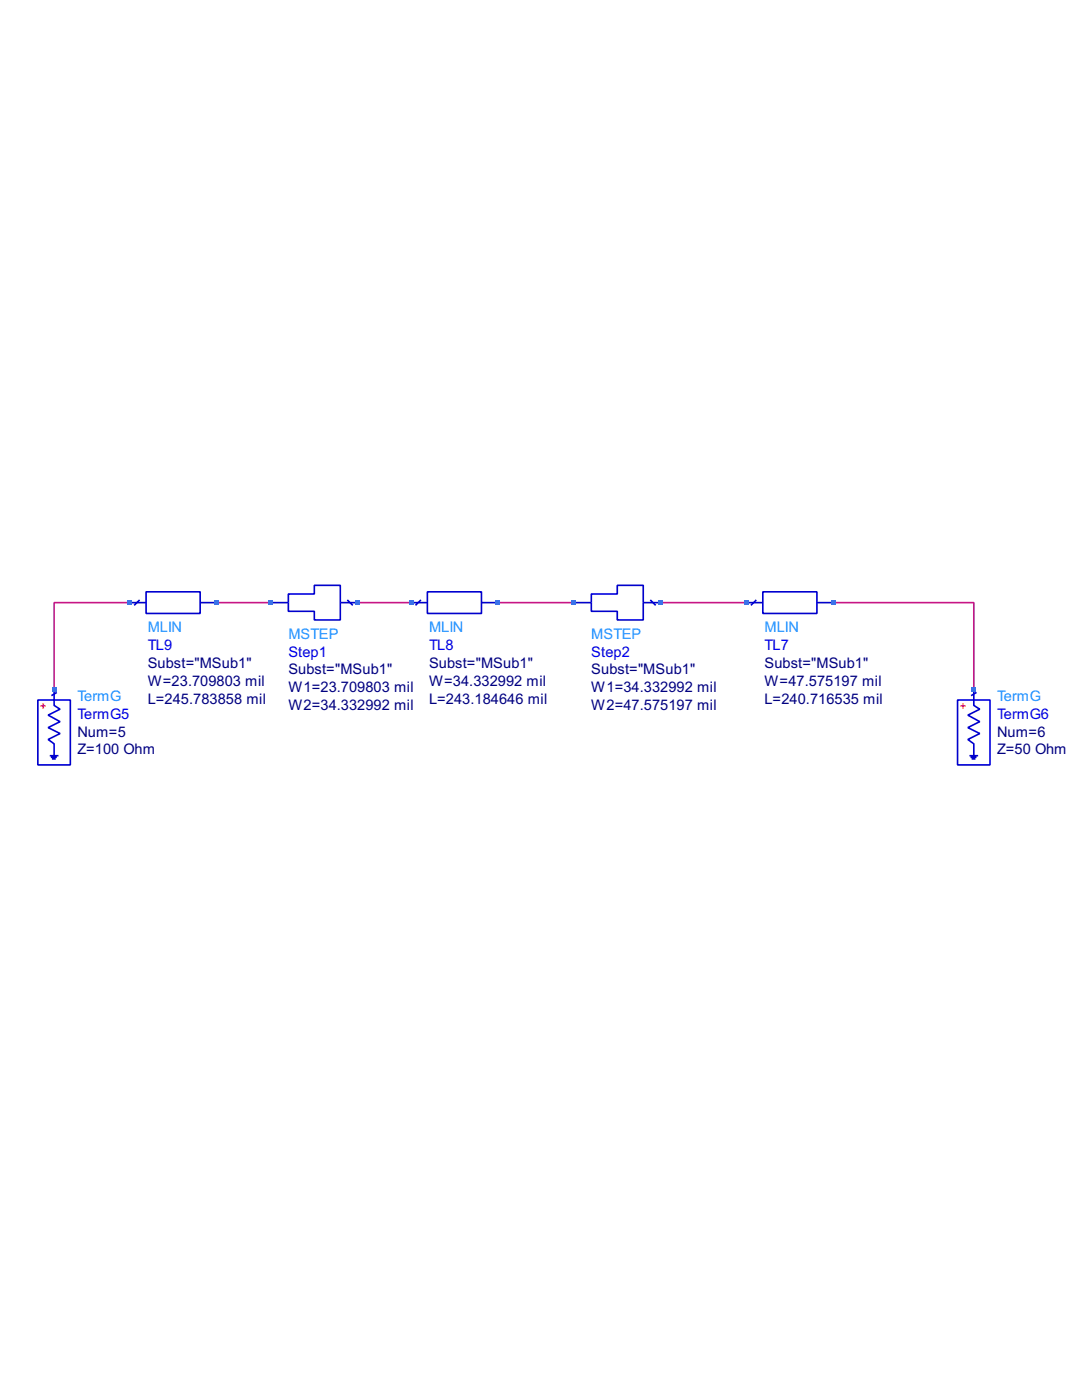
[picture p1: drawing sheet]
<svg xmlns="http://www.w3.org/2000/svg" width="216mm" height="279mm" viewBox="0 0 216 279" stroke-linecap="round" stroke-linejoin="round" font-family="sans-serif">
<path d="M25.9 120.3h-15.1v17.2M43.2 120.3h10.8M71.2 120.3h10.8M99.3 120.3h15.1M131.7 120.3h17.3M166.2 120.3h28.1v17.2" fill="none" stroke="#c71585" stroke-width=".32"/>
<g fill="none" stroke="#0000cd" stroke-width=".32">
<path d="M27.9 119.7l-1.1 1.1M29.1 118.1h10.8v4.3h-10.8zM69.3 119.7l1.1 1.1M84 119.7l-1.1 1.1M85.3 118.1h10.8v4.3h-10.8zM129.8 119.7l1 1.1M150.9 119.7l-1.1 1.1M152.2 118.1h10.8v4.3h-10.8zM7.6 139.7h6.4v13h-6.4zM10.8 137.5v3.3l1.2 .7-2.4 1.2 2.4 1.3-2.4 1.2 2.4 1.2-2.4 1.2 1.2 .8v2.4M11.3 138.2l-1 .6M26.2 120.3h2.9"/>
<path d="M39.9 120.3h3M54 120.3h3.5M57.5 120.3v1.7h5.2v1.7h5.2v-3.4M57.5 120.3v-1.8h5.2v-1.7h5.2v3.5M67.9 120.3h3.3M82.4 120.3h2.9M96.1 120.3h2.9M114.4 120.3h3.6M118 120.3v1.7h5.2v1.7h5.2v-3.4M118 120.3v-1.8h5.2v-1.7h5.2v3.5M128.4 120.3h3.3M149.3 120.3h2.9"/>
<path d="M163 120.3h2.9M191.1 139.7h6.4v13h-6.4zM194.3 137.5v3.3l1.2 .7-2.4 1.2 2.4 1.3-2.4 1.2 2.4 1.2-2.4 1.2 1.2 .8v2.4M194.8 138.2l-1 .6M9.9 150.8h1.8M10.1 151.1h1.2M10.4 151.5h.7M193.4 150.8h1.8M193.7 151.1h1.1M193.9 151.5h.7"/>
</g>
<path d="M8.1 140.9h1.1M8.6 140.3v1.1M191.6 140.9h1.1M192.2 140.3v1.1" fill="none" stroke="#ff4500" stroke-width=".32"/>
<g fill="#4169e1">
<path d="M10.4 137.1h.8v.9h-.8z"/>
<path d="M25.5 119.8h.8v.9h-.8z"/>
<path d="M42.7 119.8h.9v.9h-.9z"/>
<path d="M53.5 119.8h.9v.9h-.9z"/>
<path d="M70.8 119.8h.9v.9h-.9z"/>
<path d="M81.6 119.8h.9v.9h-.9z"/>
<path d="M98.9 119.8h.8v.9h-.8z"/>
<path d="M114 119.8h.9v.9h-.9z"/>
<path d="M131.3 119.8h.8v.9h-.8z"/>
<path d="M148.5 119.8h.9v.9h-.9z"/>
<path d="M165.8 119.8h.9v.9h-.9z"/>
<path d="M193.9 137.1h.8v.9h-.8z"/>
</g>
<g font-size="2.9" fill="#1e90ff">
<text x="29.5" y="126.2">MLIN</text>
<text x="57.5" y="127.5">MSTEP</text>
<text x="85.6" y="126.2">MLIN</text>
<text x="118" y="127.5">MSTEP</text>
<text x="152.5" y="126.2">MLIN</text>
<text x="15.4" y="139.9">TermG</text>
<text x="199" y="139.9">TermG</text>
</g>
<g font-size="2.9" fill="#00f">
<text x="29.5" y="129.7">TL9</text>
<text x="57.5" y="131">Step1</text>
<text x="85.6" y="129.7">TL8</text>
<text x="118" y="131">Step2</text>
<text x="152.5" y="129.7">TL7</text>
<text x="15.4" y="143.4">TermG5</text>
<text x="199" y="143.4">TermG6</text>
</g>
<g font-size="2.9" fill="#000080">
<text x="29.5" y="133.3">Subst=&quot;MSub1&quot;</text>
<text x="29.5" y="136.9">W=23.709803 mil</text>
<text x="57.5" y="134.6">Subst=&quot;MSub1&quot;</text>
<text x="85.6" y="133.3">Subst=&quot;MSub1&quot;</text>
<text x="85.6" y="136.9">W=34.332992 mil</text>
<text x="118" y="134.6">Subst=&quot;MSub1&quot;</text>
<text x="152.5" y="133.3">Subst=&quot;MSub1&quot;</text>
<text x="152.5" y="136.9">W=47.575197 mil</text>
<text x="29.5" y="140.4">L=245.783858 mil</text>
<text x="57.5" y="138.1">W1=23.709803 mil</text>
<text x="57.5" y="141.7">W2=34.332992 mil</text>
<text x="85.6" y="140.4">L=243.184646 mil</text>
<text x="118" y="138.1">W1=34.332992 mil</text>
<text x="118" y="141.7">W2=47.575197 mil</text>
<text x="152.5" y="140.4">L=240.716535 mil</text>
<text x="15.4" y="147">Num=5</text>
<text x="199" y="147">Num=6</text>
<text x="15.4" y="150.6">Z=100 Ohm</text>
<text x="199" y="150.6">Z=50 Ohm</text>
</g>
</svg>
